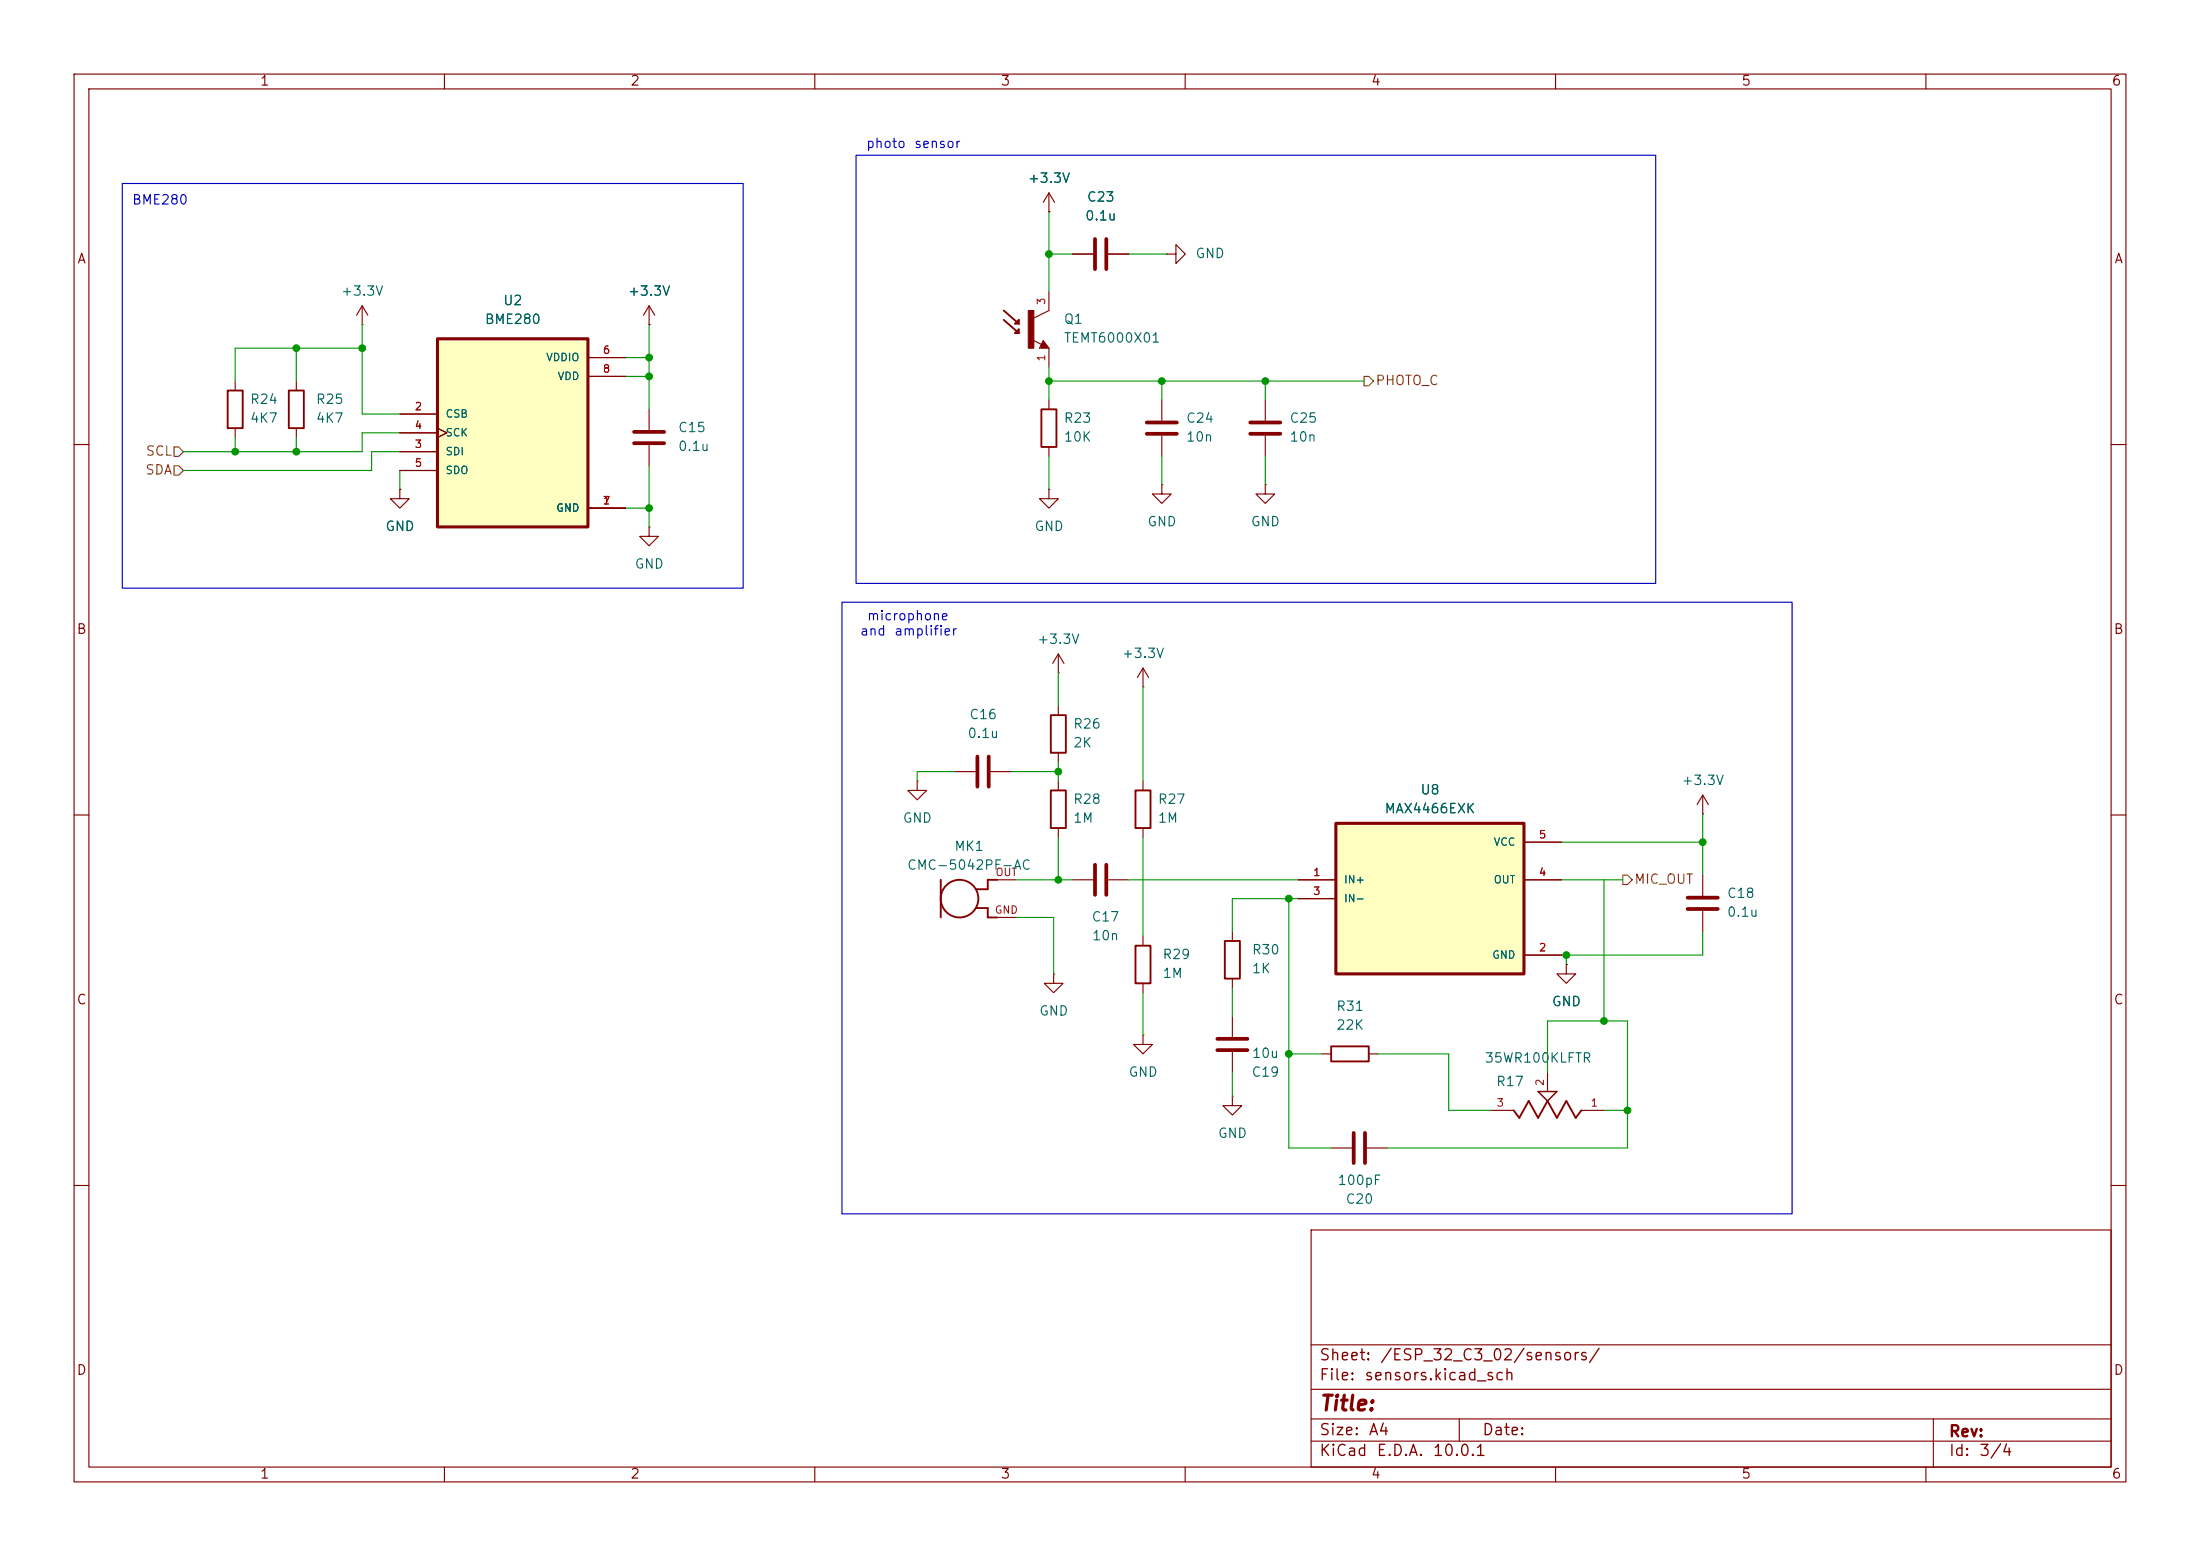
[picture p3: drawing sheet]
<svg xmlns="http://www.w3.org/2000/svg" width="297mm" height="210mm" viewBox="0 0 297 210" stroke-linecap="round" stroke-linejoin="round" font-family="sans-serif">
<g fill="none" stroke="#840000" stroke-width=".15">
<path d="M10 10h277v190h-277zM12 12h273v186h-273zM60 10v2M110 10v2M160 10v2M210 10v2M260 10v2M141.6 28.6h.1M141.6 26l-.8 1.3M141.6 26l.8 1.3M141.6 26v2.6M141.6 39.4v2.5l-2 1"/>
<path d="M157.5 34.3h1.2v-1.3l1.3 1.3-1.3 1.3v-1.3M157.5 34.3h.1M31.7 51.4v1.3M31.7 57.8v1.3M40 51.4v1.3M40 57.8v1.3M48.9 43.8h.1M48.9 41.3l-.8 1.2M48.9 41.3l.8 1.2M48.9 41.3v2.5M87.6 43.8h.1M87.6 41.3l-.7 1.2"/>
<path d="M87.6 41.3l.8 1.2M87.6 41.3v2.5M87.6 55.2v2.8M139.4 45.9l1.2 .6M140.8 46l.8 1h-1.3zM141.6 47v2.5M141.6 54v1.2M156.8 54v2.8M156.8 58.8v2.8M170.8 54v2.8M170.8 58.8v2.8M10 60h2"/>
<path d="M54 66v1.3h1.2l-1.2 1.3-1.3-1.3h1.3M54 66h.1M87.6 71.1v1.3h1.3l-1.3 1.3-1.2-1.3h1.2M87.6 71.1h.1M87.6 60.1v2.8M141.6 66v1.3h1.3l-1.3 1.3-1.3-1.3h1.3M141.6 66h.1M141.6 60.3v1.3M156.8 65.4v1.3h1.3l-1.3 1.2-1.2-1.2h1.2M156.8 65.4h.1M170.8 65.4v1.3h1.3l-1.3 1.2-1.3-1.2h1.3M170.8 65.4h.1"/>
<path d="M285 60h2M10 110h2M142.9 105.4v1.3M142.9 111.8v1.2M144.8 118.7h2.8M149.6 118.7h2.8M154.3 105.4v1.3M154.3 111.8v1.2M285 110h2M154.3 126.4v1.2M154.3 132.7v1.3M166.4 125.7v1.3"/>
<path d="M166.4 132.1v1.3M166.4 137.2v2.8M166.4 148v1.2h1.2l-1.2 1.3-1.3-1.3h1.3M166.4 148h.1M166.4 142v2.8M178.4 142.2h1.3M184.8 142.2h1.3M201.3 149.9h3M208.9 144.8v2.5M213.5 149.9h3M10 160h2M177 166h108v32h-108z"/>
<path d="M285 160h2M60 198v2M110 198v2M160 198v2M177 194.5h108M177 191.5h108M177 187.5h108M177 181.5h108M197 191.5v3M210 198v2M260 198v2M261 191.5v6.5"/>
</g>
<g fill="none" stroke="#840000" stroke-width=".25">
<path d="M30.7 52.7h2.1v5.1h-2.1zM39 52.7h2v5.1h-2zM135.5 41.9l2 1.8M135.5 43.2l2 1.8M137 43.7l.5-.5v.5zM137 45l.5-.5v.5zM140.6 55.2h2v5.1h-2zM140.8 46.5l.2 .2h-.4l.2-.5 .6 .7h-.8M141.9 106.7h2v5.1h-2zM153.3 106.7h2v5.1h-2zM153.3 127.6h2v5.1h-2zM165.4 127h2v5.1h-2z"/>
<path d="M179.7 141.2h5.1v2.1h-5.1zM204.3 149.9l.8 1 1.3-2.3 1.2 2.3 1.3-2.3 1.3 2.3 1.3-2.3 1.2 2.3 .8-1"/>
</g>
<path d="M85.6 58.3h4.1M85.6 59.8h4.1M154.8 58.5h4.1M154.8 57h4.1M168.8 58.5h4M168.8 57h4M147.8 116.7v4.1M149.4 116.7v4.1M164.3 140.2h4.1M164.3 141.7h4.1" fill="none" stroke="#840000" stroke-width=".51"/>
<path d="M138.8 41.9h.8v5.1h-.8z" fill="#840000" stroke="#840000" stroke-width=".14"/>
<path d="M207.6 147.3h2.6l-1.3 1.3z" fill="none" stroke="#840000" stroke-width=".2"/>
<path d="M59.1 45.7h20.3v25.4h-20.3z" fill="#ffffc2"/>
<path d="M59.1 45.7h20.3v25.4h-20.3z" fill="none" stroke="#840000" stroke-width=".41"/>
<g fill="none" stroke="#840000" stroke-width=".15">
<path d="M144.8 34.3h2.8M149.6 34.3h2.8M54 55.9h5.1M54 58.4h5.1M59.1 57.8l1.2 .6-1.2 .7M79.4 48.3h5.1M79.4 50.8h5.1M54 61h5.1M54 63.5h5.1M79.4 68.6h5.1M229.9 109.9h.1M229.9 107.3v2.6"/>
<path d="M229.9 118.1v2.8M229.9 107.3l-.8 1.3M229.9 107.3l.7 1.3M154.3 139.7v1.3h1.3l-1.3 1.2-1.3-1.2h1.3M154.3 139.7h.1M211.5 130.2v1.2h1.2l-1.2 1.3-1.3-1.3h1.3M211.5 130.2h.1M229.9 122.9v2.8"/>
</g>
<path d="M147.8 32.3v4M149.4 32.3v4M227.8 121.2h4.1M227.8 122.7h4.1" fill="none" stroke="#840000" stroke-width=".51"/>
<path d="M180.3 111.1h25.4v20.3h-25.4z" fill="#ffffc2"/>
<path d="M180.3 111.1h25.4v20.3h-25.4z" fill="none" stroke="#840000" stroke-width=".41"/>
<g fill="none" stroke="#840000" stroke-width=".15">
<path d="M141.6 28.6h.1M144.8 34.3h2.8M149.6 34.3h2.8M54 55.9h5.1M54 58.4h5.1M59.1 57.8l1.2 .6-1.2 .7M79.4 48.3h5.1M79.4 50.8h5.1M87.6 43.8h.1M54 66h.1M54 61h5.1M54 63.5h5.1"/>
<path d="M79.4 68.6h5.1M142.9 90.8h.1M142.9 88.3l-.8 1.2M142.9 88.3l.7 1.2M142.9 88.3v2.5M142.9 95.3v1.2M154.3 92.7h.1M154.3 90.2l-.8 1.2M154.3 90.2l.8 1.2M154.3 90.2v2.5M123.8 105.4v1.3h1.3l-1.3 1.3-1.2-1.3h1.2M123.8 105.4h.1"/>
<path d="M128.9 104.1h2.8M133.7 104.1h2.8M134.6 118.7h2.6M142.9 101.6v1.3M175.3 118.7h5M205.7 118.7h5.1M205.7 113.7h5.1M134.6 123.8h2.6M142.2 131.4v1.3h1.3l-1.3 1.3-1.2-1.3h1.2M142.2 131.4h.1M175.3 121.3h5M205.7 128.9h5.1"/>
<path d="M211.5 130.2h.1M179.7 154.9h2.8M184.5 154.9h2.8"/>
</g>
<g fill="none" stroke="#840000" stroke-width=".25">
<path d="M141.9 96.5h2v5.1h-2zM127 118.7v5.1M134.6 118.7h-1.3v1.3h-1.5M131.8 122.6h1.5v1.2h1.3"/>
<circle cx="129.5" cy="121.3" r="2.54"/>
</g>
<path d="M132 102.1v4.1M133.5 102.1v4.1M182.8 152.9v4.1M184.3 152.9v4.1" fill="none" stroke="#840000" stroke-width=".51"/>
<path d="M184.1 50.8h.7l.6 .6-.6 .7h-.7zM23.5 62.9h.6l.7 .6-.7 .6h-.6zM23.5 60.3h.6l.7 .7-.7 .6h-.6zM219.1 118.1h.6l.6 .6-.6 .7h-.6z" fill="none" stroke="#725600" stroke-width=".15"/>
<g fill="none" stroke="#009600" stroke-width=".15">
<path d="M141.6 28.6v10.8M141.6 34.3h3.2M152.4 34.3h5.1M31.7 59.1v1.9M40 47v4.4M40 59.1v1.9M48.9 43.8v12.1h5.1M48.9 47h-17.2v4.4M54 58.4h-5.1v2.6h-24.1M84.5 48.3h3.1M84.5 50.8h3.1M87.6 43.8v11.4"/>
<path d="M141.6 49.5v4.5M141.6 51.4h42.5M156.8 51.4v2.6M170.8 51.4v2.6M54 61h-3.8v2.5h-25.4M54 63.5v2.5M84.5 68.6h3.1M87.6 62.9v8.2M141.6 61.6v4.4M156.8 61.6v3.8M170.8 61.6v3.8M142.9 90.8v4.5"/>
<path d="M154.3 92.7v12.7M128.9 104.1h-5.1v1.3M136.5 104.1h6.4M137.2 118.7h7.6M142.9 102.9v2.5M142.9 113v5.7M152.4 118.7h22.9M154.3 113v13.4M210.8 118.7h8.3M210.8 113.7h19.1M216.5 118.7v19.1M229.9 109.9v8.2"/>
<path d="M137.2 123.8h5v7.6M154.3 134v5.7M166.4 133.4v3.8M174 121.3v33.6h5.7M175.3 121.3h-8.9v4.4M211.5 128.9v1.3M229.9 125.7v3.2h-19.1M166.4 144.8v3.2M174 142.2h4.4M186.1 142.2h9.5v7.7h5.7M208.9 144.8v-7h10.8v17.1h-32.4M216.5 149.9h3.2"/>
</g>
<path d="M16.5 24.8h83.8v54.6h-83.8zM115.6 21h107.9v57.7h-107.9zM113.7 81.3h128.2v82.5h-128.2z" fill="none" stroke="#0000c2" stroke-width=".15"/>
<g fill="#009600" stroke="#009600" stroke-width=".14">
<circle cx="40" cy="47" r=".46"/>
<circle cx="40" cy="61" r=".46"/>
<circle cx="48.9" cy="47" r=".46"/>
<circle cx="31.7" cy="61" r=".46"/>
<circle cx="141.6" cy="51.4" r=".46"/>
<circle cx="141.6" cy="34.3" r=".46"/>
<circle cx="170.8" cy="51.4" r=".46"/>
<circle cx="156.8" cy="51.4" r=".46"/>
<circle cx="174" cy="142.2" r=".46"/>
<circle cx="219.7" cy="149.9" r=".46"/>
<circle cx="216.5" cy="137.8" r=".46"/>
<circle cx="229.9" cy="113.7" r=".46"/>
<circle cx="211.5" cy="128.9" r=".46"/>
<circle cx="87.6" cy="50.8" r=".46"/>
<circle cx="87.6" cy="68.6" r=".46"/>
<circle cx="87.6" cy="48.3" r=".46"/>
<circle cx="142.9" cy="118.7" r=".46"/>
<circle cx="142.9" cy="104.1" r=".46"/>
<circle cx="174" cy="121.3" r=".46"/>
</g>
<text font-size="2" fill="#840000" x="178" y="190.9">Title:</text>
<g font-size="1.5" fill="#840000">
<text x="178" y="184">Sheet:</text>
<text x="186.2" y="184">/ESP_32_C3_02/sensors/</text>
<text x="178" y="186.7">File:</text>
<text x="184.1" y="186.7">sensors.kicad_sch</text>
<text x="178" y="196.9">KiCad</text>
<text x="178" y="194.1">Size:</text>
<text x="184.7" y="194.1">A4</text>
<text x="185.7" y="196.9">E.D.A.</text>
<text x="193.3" y="196.9">10.0.1</text>
<text x="200" y="194.1">Date:</text>
<text x="263" y="194.3">Rev:</text>
<text x="263" y="196.9">Id:</text>
<text x="267.1" y="196.9">3/4</text>
</g>
<g font-size="1.3" fill="#840000">
<text x="35" y="11.9">1</text>
<text x="85" y="11.9">2</text>
<text x="135" y="11.9">3</text>
<text x="185" y="11.9">4</text>
<text x="235" y="11.9">5</text>
<text x="285" y="11.9">6</text>
<text x="10.3" y="35.9">A</text>
<text x="285.3" y="35.9">A</text>
<text x="10.3" y="85.9">B</text>
<text x="285.3" y="85.9">B</text>
<text x="10.3" y="135.9">C</text>
<text x="285.3" y="135.9">C</text>
<text x="10.3" y="185.9">D</text>
<text x="285.3" y="185.9">D</text>
<text x="35" y="199.9">1</text>
<text x="85" y="199.9">2</text>
<text x="135" y="199.9">3</text>
<text x="185" y="199.9">4</text>
<text x="235" y="199.9">5</text>
<text x="285" y="199.9">6</text>
</g>
<g font-size="1.3" fill="#0000c2">
<text x="116.8" y="20.3">photo</text>
<text x="123.3" y="20.3">sensor</text>
<text x="17.7" y="27.9">BME280</text>
<text x="116" y="86.1">and</text>
<text x="117" y="84">microphone</text>
<text x="120.6" y="86.1">amplifier</text>
</g>
<g font-size="1.3" fill="#006464">
<text x="138.7" y="25">+3.3V</text>
<text x="146.6" y="27.5">C23</text>
<text x="146.4" y="30.1">0.1u</text>
<text x="161.3" y="35.2">GND</text>
<text x="46" y="40.2">+3.3V</text>
<text x="67.8" y="41.5">U2</text>
<text x="84.7" y="40.2">+3.3V</text>
<text x="65.4" y="44">BME280</text>
<text x="143.5" y="46.6">TEMT6000X01</text>
<text x="143.5" y="44">Q1</text>
<text x="33.7" y="54.8">R24</text>
<text x="33.7" y="57.4">4K7</text>
<text x="42.6" y="54.8">R25</text>
<text x="42.6" y="57.4">4K7</text>
<text x="91.4" y="58.6">C15</text>
<text x="143.5" y="57.4">R23</text>
<text x="143.5" y="59.9">10K</text>
<text x="160" y="57.4">C24</text>
<text x="160" y="59.9">10n</text>
<text x="174" y="57.4">C25</text>
<text x="174" y="59.9">10n</text>
<text x="91.4" y="61.2">0.1u</text>
<text x="51.9" y="72">GND</text>
<text x="139.6" y="72">GND</text>
<text x="154.8" y="71.3">GND</text>
<text x="168.8" y="71.3">GND</text>
<text x="85.6" y="77.1">GND</text>
<text x="139.9" y="87.2">+3.3V</text>
<text x="151.4" y="89.1">+3.3V</text>
<text x="130.5" y="99.9">0.1u</text>
<text x="130.8" y="97.4">C16</text>
<text x="144.8" y="101.2">2K</text>
<text x="144.8" y="98.7">R26</text>
<text x="191.7" y="107.5">U8</text>
<text x="226.9" y="106.3">+3.3V</text>
<text x="121.8" y="111.4">GND</text>
<text x="144.8" y="111.4">1M</text>
<text x="144.8" y="108.8">R28</text>
<text x="156.2" y="111.4">1M</text>
<text x="156.2" y="108.8">R27</text>
<text x="186.8" y="110.1">MAX4466EXK</text>
<text x="122.4" y="117.7">CMC-5042PF-AC</text>
<text x="128.7" y="115.2">MK1</text>
<text x="147.3" y="124.7">C17</text>
<text x="233.1" y="121.5">C18</text>
<text x="233.1" y="124.1">0.1u</text>
<text x="147.3" y="127.2">10n</text>
<text x="156.9" y="129.8">R29</text>
<text x="168.9" y="131.7">1K</text>
<text x="168.9" y="129.1">R30</text>
<text x="140.2" y="137.4">GND</text>
<text x="156.9" y="132.3">1M</text>
<text x="180.3" y="136.8">R31</text>
<text x="209.4" y="136.1">GND</text>
<text x="168.9" y="143.1">10u</text>
<text x="180.3" y="139.3">22K</text>
<text x="200.3" y="143.7">35WR100KLFTR</text>
<text x="152.3" y="145.6">GND</text>
<text x="168.9" y="145.6">C19</text>
<text x="201.9" y="146.9">R17</text>
<text x="164.3" y="153.9">GND</text>
<text x="180.5" y="160.2">100pF</text>
<text x="181.6" y="162.8">C20</text>
</g>
<g font-size="1.3" fill="#725600">
<text x="185.6" y="52.3">PHOTO_C</text>
<text x="19.5" y="64.4">SDA</text>
<text x="19.6" y="61.8">SCL</text>
<text x="220.5" y="119.6">MIC_OUT</text>
</g>
<g font-size="1" fill="#a90000">
<text x="141.4" y="41.3" transform="rotate(-90 141.4 41.3)">3</text>
<text x="81.3" y="48">6</text>
<text x="81.3" y="50.5">8</text>
<text x="141.4" y="48.9" transform="rotate(-90 141.4 48.9)">1</text>
<text x="55.9" y="55.6">2</text>
<text x="55.9" y="58.2">4</text>
<text x="55.9" y="60.7">3</text>
<text x="55.9" y="63.2">5</text>
<text x="81.3" y="68.3">1</text>
<text x="81.3" y="68.3">7</text>
<text x="207.7" y="113.4">5</text>
<text x="134.3" y="118.5">OUT</text>
<text x="177.2" y="118.5">1</text>
<text x="207.7" y="118.5">4</text>
<text x="134.2" y="123.6">GND</text>
<text x="177.2" y="121">3</text>
<text x="207.7" y="128.7">2</text>
<text x="202" y="149.6">3</text>
<text x="208.7" y="146.7" transform="rotate(-90 208.7 146.7)">2</text>
<text x="214.7" y="149.6">1</text>
</g>
<g font-size="1" fill="#006464">
<text x="73.7" y="49">VDDIO</text>
<text x="75.2" y="51.5">VDD</text>
<text x="60.1" y="56.6">CSB</text>
<text x="60.1" y="59.2">SCK</text>
<text x="60.1" y="61.7">SDI</text>
<text x="60.1" y="64.2">SDO</text>
<text x="75" y="69.3">GND</text>
<text x="181.4" y="119.5">IN+</text>
<text x="201.6" y="119.5">OUT</text>
<text x="201.6" y="114.4">VCC</text>
<text x="181.4" y="122">IN-</text>
<text x="201.4" y="129.6">GND</text>
</g>
</svg>
